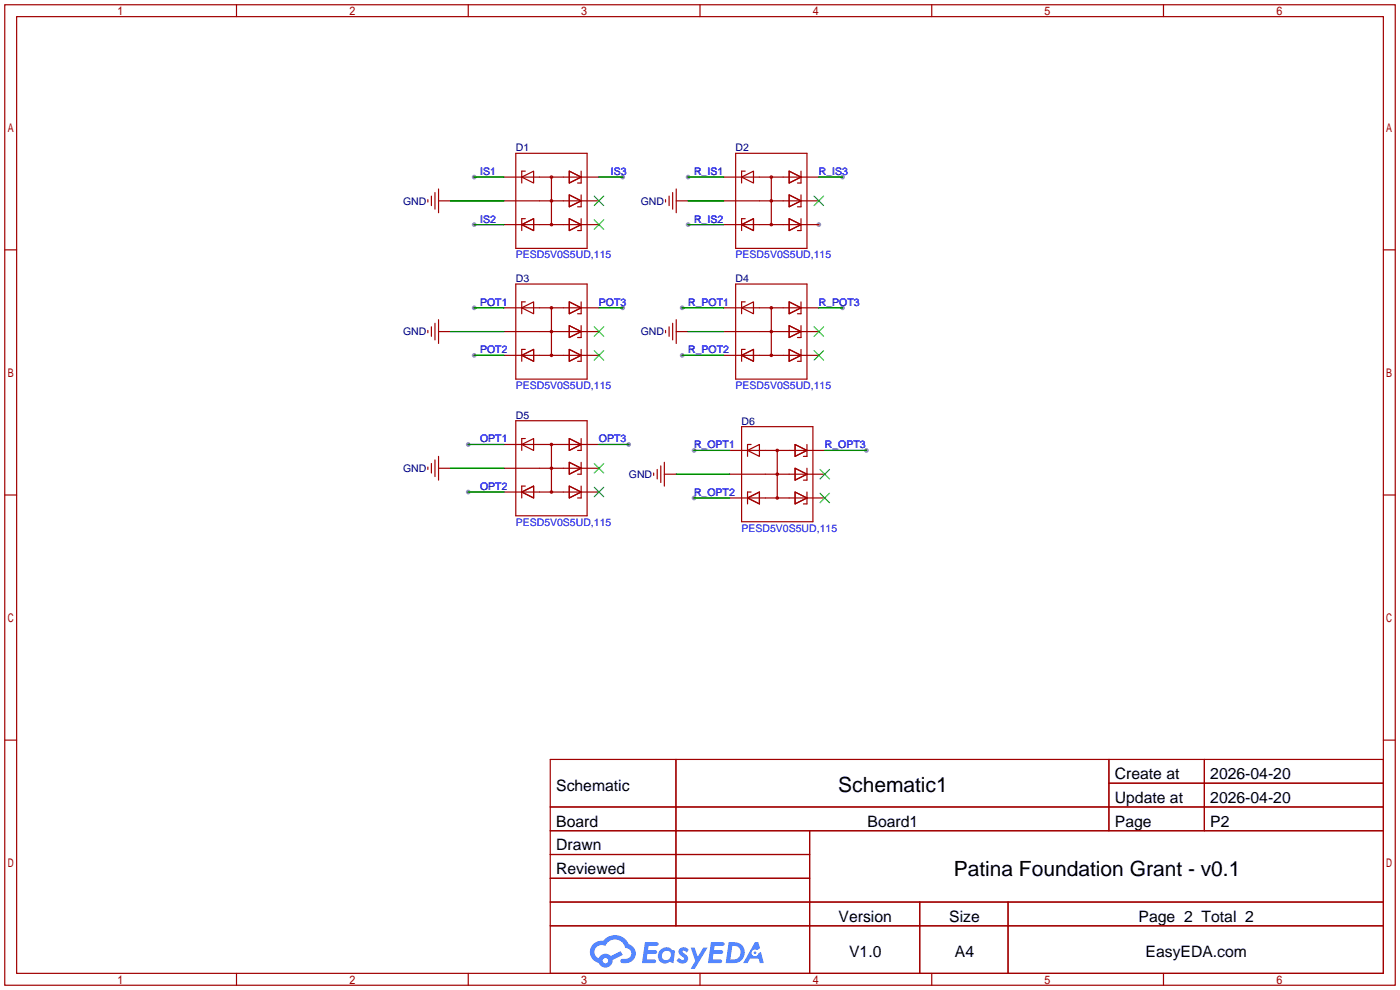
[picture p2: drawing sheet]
<svg xmlns="http://www.w3.org/2000/svg" width="299mm" height="212mm" viewBox="0 0 299 212" stroke-linecap="round" stroke-linejoin="round" font-family="sans-serif">
<g fill="#999">
<circle cx="175" cy="48" r=".51"/>
<circle cx="101.3" cy="37.8" r=".51"/>
<circle cx="101.3" cy="48" r=".51"/>
<circle cx="133.1" cy="37.8" r=".51"/>
<circle cx="101.3" cy="65.8" r=".51"/>
<circle cx="101.3" cy="75.9" r=".51"/>
<circle cx="133.1" cy="65.8" r=".51"/>
<circle cx="147.1" cy="37.8" r=".51"/>
<circle cx="147.1" cy="48" r=".51"/>
<circle cx="180.1" cy="37.8" r=".51"/>
<circle cx="145.8" cy="65.8" r=".51"/>
<circle cx="145.8" cy="75.9" r=".51"/>
<circle cx="180.1" cy="65.8" r=".51"/>
<circle cx="100.1" cy="95" r=".51"/>
<circle cx="100.1" cy="105.2" r=".51"/>
<circle cx="134.4" cy="95" r=".51"/>
<circle cx="148.3" cy="96.3" r=".51"/>
<circle cx="148.3" cy="106.4" r=".51"/>
<circle cx="185.2" cy="96.3" r=".51"/>
</g>
<g fill="none" stroke="#a10000" stroke-width=".25">
<path d="M1 1h297.2v209.6h-297.2zM3.6 3.6h292.1v204.4h-292.1zM50.5 1v2.6M100.1 1v2.6M149.6 1v2.6M199.1 1v2.6M248.7 1v2.6M1 53.4h2.6M295.7 53.4h2.5M1 105.8h2.6M295.7 105.8h2.5M1 158.2h2.6"/>
<path d="M295.7 158.2h2.5M117.6 162.3h178.1v45.7h-178.1zM117.6 172.5h178.1M117.6 177.5h178.1M144.5 162.3v35.6M173 177.5v30.5M237 162.3v15.2M237 167.4h58.7M257.4 162.3v15.2M117.6 182.6h55.4M117.6 192.8h178.1M117.6 187.7h55.4"/>
<path d="M117.6 197.9h178.1M196.6 192.8v15.2M215.4 192.8v15.2M50.5 208v2.6M100.1 208v2.6M149.6 208v2.6M199.1 208v2.6M248.7 208v2.6"/>
</g>
<g fill="#5487ff">
<path d="M145.3 202.7a1.3 1.3 0 0 1 1.9 .3l-.4 .6a.54 .54 0 0 0-.9-.2l.1 .2a1.34 1.34 0 0 1 .9 1.8 1.47 1.47 0 0 1-2.3-.1l.5-.6 .8 .5a.31 .31 0 0 0 .4-.3 .31 .31 0 0 0-.3-.4 1.12 1.12 0 0 1-.7-1.8z"/>
<path d="M147.6 202.5h.9l.6 2 1.2-2h.9l-2.7 4.6h-.9l1-1.7z"/>
<path d="M137.8 201.4h1.7a1.31 1.31 0 0 1 1.2 .2 .4 .4 0 0 1-.3 .5l-1.8 .1-.1 .9h1.6a.4 .4 0 0 1 .4 .4 .4 .4 0 0 1-.5 .4h-1.6l-.2 1.2h1.4a.46 .46 0 0 1 .5 0 .46 .46 0 0 1 .1 .5l-.4 .2h-2.6z"/>
<path d="M151.9 201.4h1.7a1.32 1.32 0 0 1 1.2 .2 .39 .39 0 0 1-.3 .5l-1.8 .1-.1 .9h1.6a.4 .4 0 0 1 .4 .4 .4 .4 0 0 1-.4 .4h-1.7l-.2 1.2h1.4a.46 .46 0 0 1 .5 0 .46 .46 0 0 1 .1 .5l-.4 .2h-2.6z"/>
<path d="M161.3 201.4h.8l.3 1.3-.6 .4a.75 .75 0 0 0-1.1 .3 .75 .75 0 0 0 .5 1 .75 .75 0 0 0 .9-.7l.5-.2 .6 2.3h-.8l-.3-.9h-1.8l-.5 .9h-1z"/>
<path d="M155.7 201.4l-.6 4.4h1.5a2.27 2.27 0 0 0 2.6-2.2 2.27 2.27 0 0 0-2.7-2.2zM156.5 202.1a1.5 1.5 0 0 1 1.8 1.6 1.5 1.5 0 0 1-1.9 1.4h-.3z"/>
<path d="M141.2 203a1.6 1.6 0 0 0-.3 2.3 1.6 1.6 0 0 0 2.3 .2l.7 .3 .3-2.4-.1-.3-.5-.1a1.58 1.58 0 0 0-2.4 0zM141.8 203.5a.98 .98 0 0 1 1.6 .4 .98 .98 0 0 1-1.1 1.3 .94 .94 0 0 1-.9-.7 .94 .94 0 0 1 .4-1z"/>
<path d="M126.8 201.8a2.37 2.37 0 0 0 1.1 4 1.54 1.54 0 0 0 1.8 1 1.54 1.54 0 0 0 1.2-1.6l2.2-1.1-.5-.8-2 1a1.57 1.57 0 0 0-2.7 .5 1.5 1.5 0 0 1-.7-2.1 1.5 1.5 0 0 1 2.2-.5 2.23 2.23 0 0 1 2.3-1.4 2.23 2.23 0 0 1 2 1.8 1.16 1.16 0 0 1 1.2 1.1 1.16 1.16 0 0 1-1.1 1.2h-.7a.47 .47 0 0 0-.5 .4 .47 .47 0 0 0 .4 .5 2.17 2.17 0 0 0 2.5-.9 2.17 2.17 0 0 0-.3-2.7l-.8-.4a3.2 3.2 0 0 0-5.5-.7l-1.1 .1zM128.8 205.3a.6 .6 0 0 1 1.2 0 .6 .6 0 0 1-1.2 0z"/>
<circle cx="161.4" cy="203.6" r=".28"/>
</g>
<g fill="none" stroke="#a10000" stroke-width=".25">
<path d="M107.7 37.8h20.3M110.2 32.8h15.3v20.3h-15.3zM111.5 37.8l2.5-1.2v2.5zM112.3 36.6h-.8v2.5M117.9 37.8v10.2M121.7 36.6l2.5 1.2-2.5 1.3zM124.2 36.6v2.5h-.8M154.7 37.8h20.3M157.2 32.8h15.3v20.3h-15.3zM158.5 37.8l2.5-1.2v2.5zM159.3 36.6h-.8v2.5M164.8 37.8v10.2"/>
<path d="M168.7 36.6l2.5 1.2-2.5 1.3zM171.2 36.6v2.5h-.8M91.4 42.7v.5M92.2 41.9v2M93 41.1v3.6M93.7 42.9h2.6M93.7 40.4v5.1M107.7 42.9h20.3M107.7 48h20.3M111.5 48l2.5-1.3v2.6zM112.3 46.7h-.8v2.6M121.7 41.7l2.5 1.2-2.5 1.3z"/>
<path d="M121.7 46.7l2.5 1.3-2.5 1.3zM124.2 41.7v2.5h-.8M124.2 46.7v2.6h-.8M142.2 42.7v.5M143 41.9v2M143.8 41.1v3.6M144.5 42.9h2.6M144.5 40.4v5.1M154.7 42.9h20.3M154.7 48h20.3M158.5 48l2.5-1.3v2.6zM159.3 46.7h-.8v2.6"/>
<path d="M168.7 41.7l2.5 1.2-2.5 1.3zM168.7 46.7l2.5 1.3-2.5 1.3zM171.2 46.7v2.6h-.8M171.2 41.7v2.5h-.8M91.4 70.6v.5M92.2 69.8v2.1M93 69.1v3.5M93.7 70.9h2.6M93.7 68.3v5.1M107.7 70.9h20.3M107.7 75.9h20.3M107.7 65.8h20.3"/>
<path d="M110.2 60.7h15.3v20.3h-15.3zM111.5 75.9l2.5-1.2v2.5zM111.5 65.8l2.5-1.3v2.6zM112.3 64.5h-.8v2.6M112.3 74.7h-.8v2.5M117.9 65.8v10.1M121.7 64.5l2.5 1.3-2.5 1.3zM121.7 69.6l2.5 1.3-2.5 1.2zM121.7 74.7l2.5 1.2-2.5 1.3zM124.2 64.5v2.6h-.8M124.2 69.6v2.5h-.8M124.2 74.7v2.5h-.8"/>
<path d="M142.2 70.6v.5M143 69.8v2.1M143.8 69.1v3.5M144.5 70.9h2.6M144.5 68.3v5.1M154.7 70.9h20.3M154.7 75.9h20.3M154.7 65.8h20.3M157.2 60.7h15.3v20.3h-15.3zM158.5 75.9l2.5-1.2v2.5zM158.5 65.8l2.5-1.3v2.6zM159.3 64.5h-.8v2.6"/>
<path d="M159.3 74.7h-.8v2.5M164.8 65.8v10.1M168.7 64.5l2.5 1.3-2.5 1.3zM168.7 69.6l2.5 1.3-2.5 1.2zM168.7 74.7l2.5 1.2-2.5 1.3zM171.2 74.7v2.5h-.8M171.2 69.6v2.5h-.8M171.2 64.5v2.6h-.8M91.4 99.8v.5M92.2 99.1v2M93 98.3v3.6M93.7 97.5v5.1"/>
<path d="M107.7 95h20.3M110.2 89.9h15.3v20.3h-15.3zM111.5 95l2.5-1.3v2.6zM112.3 93.7h-.8v2.6M117.9 95v10.2M121.7 93.7l2.5 1.3-2.5 1.3zM121.7 98.8l2.5 1.3-2.5 1.2zM124.2 93.7v2.6h-.8M124.2 98.8v2.5h-.8M141.2 99.6v3.5M142 98.8v5.1M156 96.3h20.3"/>
<path d="M158.5 91.2h15.2v20.3h-15.2zM159.8 96.3l2.5-1.3v2.5zM160.5 95h-.7v2.5M166.1 96.3v10.1M169.9 95l2.6 1.3-2.6 1.2zM172.5 95v2.5h-.8M93.7 100.1h2.6M107.7 100.1h20.3M107.7 105.2h20.3M111.5 105.2l2.5-1.3v2.5zM112.3 103.9h-.8v2.5M121.7 103.9l2.5 1.3-2.5 1.2z"/>
<path d="M124.2 103.9v2.5h-.8M139.7 101.1v.5M140.5 100.3v2.1M142 101.3h2.5M156 106.4h20.3M156 101.3h20.3M159.8 106.4l2.5-1.2v2.5zM160.5 105.2h-.7v2.5M169.9 100.1l2.6 1.2-2.6 1.3zM169.9 105.2l2.6 1.2-2.6 1.3zM172.5 100.1v2.5h-.8M172.5 105.2v2.5h-.8"/>
<circle cx="117.9" cy="37.8" r=".25"/>
<circle cx="164.8" cy="37.8" r=".25"/>
<circle cx="117.9" cy="48" r=".25"/>
<circle cx="117.9" cy="42.9" r=".25"/>
<circle cx="164.8" cy="48" r=".25"/>
<circle cx="164.8" cy="42.9" r=".25"/>
<circle cx="117.9" cy="75.9" r=".25"/>
<circle cx="117.9" cy="70.9" r=".25"/>
<circle cx="117.9" cy="65.8" r=".25"/>
<circle cx="164.8" cy="75.9" r=".25"/>
<circle cx="164.8" cy="65.8" r=".25"/>
<circle cx="164.8" cy="70.9" r=".25"/>
<circle cx="117.9" cy="95" r=".25"/>
<circle cx="166.1" cy="96.3" r=".25"/>
<circle cx="117.9" cy="105.2" r=".25"/>
<circle cx="117.9" cy="100.1" r=".25"/>
<circle cx="166.1" cy="101.3" r=".25"/>
<circle cx="166.1" cy="106.4" r=".25"/>
</g>
<g fill="none" stroke="#3c3" stroke-width=".25">
<path d="M127 41.9l2 2M127 47l2 2M129 41.9l-2 2M129 47l-2 2M174 41.9l2 2M176 41.9l-2 2M127 69.8l2 2.1M127 74.9l2 2.1M129 69.8l-2 2.1M129 74.9l-2 2.1M174 69.8l2 2.1M174 74.9l2 2.1"/>
<path d="M176 69.8l-2 2.1M176 74.9l-2 2.1M127 99.1l2 2M129 99.1l-2 2M127 104.1l2 2.1M129 104.1l-2 2.1M175.3 100.3l2 2.1M175.3 105.4l2 2M177.3 100.3l-2 2.1M177.3 105.4l-2 2"/>
</g>
<g fill="none" stroke="#008700" stroke-width=".25">
<path d="M101.3 37.8h6.4M128 37.8h5.1M147.1 37.8h7.6M175 37.8h5.1M96.3 42.9h11.4M101.3 48h6.4M147.1 48h7.6M147.1 42.9h7.6M96.3 70.9h11.4M101.3 65.8h6.4M101.3 75.9h6.4M128 65.8h5.1"/>
<path d="M145.8 65.8h8.9M145.8 75.9h8.9M147.1 70.9h7.6M175 65.8h5.1M100.1 95h7.6M128 95h6.4M148.3 96.3h7.7M176.3 96.3h8.9M96.3 100.1h11.4M100.1 105.2h7.6M144.5 101.3h11.5M148.3 106.4h7.7"/>
</g>
<g font-size="4.5">
<text x="179.2" y="169.4">Schematic1</text>
<text x="203.8" y="187.1">Patina Foundation Grant - v0.1</text>
</g>
<g font-size="3.4">
<text x="238.3" y="166.5">Create at</text>
<text x="258.7" y="166.5">2026-04-20</text>
<text x="118.9" y="169">Schematic</text>
<text x="238.3" y="171.6">Update at</text>
<text x="258.7" y="171.6">2026-04-20</text>
<text x="118.9" y="176.6">Board</text>
<text x="185.4" y="176.6">Board1</text>
<text x="238.3" y="176.6">Page</text>
<text x="258.7" y="176.6">P2</text>
<text x="118.9" y="181.7">Drawn</text>
<text x="118.9" y="186.8">Reviewed</text>
<text x="179.2" y="197">Version</text>
<text x="202.9" y="197">Size</text>
<text x="243.3" y="197">Page 2 Total 2</text>
<text x="181.5" y="204.6">V1.0</text>
<text x="204.1" y="204.6">A4</text>
<text x="244.8" y="204.6">EasyEDA.com</text>
</g>
<g font-size="2.2" fill="#000080">
<text x="110.2" y="32.3">D1</text>
<text x="157.2" y="32.3">D2</text>
<text x="86.2" y="43.7">GND</text>
<text x="137" y="43.7">GND</text>
<text x="110.2" y="60.3">D3</text>
<text x="157.2" y="60.3">D4</text>
<text x="86.2" y="71.7">GND</text>
<text x="137" y="71.7">GND</text>
<text x="110.2" y="89.5">D5</text>
<text x="158.5" y="90.7">D6</text>
<text x="86.2" y="100.9">GND</text>
<text x="134.4" y="102.2">GND</text>
</g>
<g font-size="2.2" fill="#00f">
<text x="102.6" y="37.4">IS1</text>
<text x="130.6" y="37.4">IS3</text>
<text x="148.3" y="37.4">R_IS1</text>
<text x="175" y="37.4">R_IS3</text>
<text x="102.6" y="47.6">IS2</text>
<text x="148.3" y="47.6">R_IS2</text>
<text x="110.2" y="55.2">PESD5V0S5UD,115</text>
<text x="157.2" y="55.2">PESD5V0S5UD,115</text>
<text x="102.6" y="65.3">POT1</text>
<text x="128" y="65.3">POT3</text>
<text x="147.1" y="65.3">R_POT1</text>
<text x="175" y="65.3">R_POT3</text>
<text x="102.6" y="75.5">POT2</text>
<text x="147.1" y="75.5">R_POT2</text>
<text x="110.2" y="83.1">PESD5V0S5UD,115</text>
<text x="157.2" y="83.1">PESD5V0S5UD,115</text>
<text x="102.6" y="94.5">OPT1</text>
<text x="128" y="94.5">OPT3</text>
<text x="148.3" y="95.8">R_OPT1</text>
<text x="176.3" y="95.8">R_OPT3</text>
<text x="102.6" y="104.7">OPT2</text>
<text x="148.3" y="106">R_OPT2</text>
<text x="110.2" y="112.3">PESD5V0S5UD,115</text>
<text x="158.5" y="113.6">PESD5V0S5UD,115</text>
</g>
</svg>
